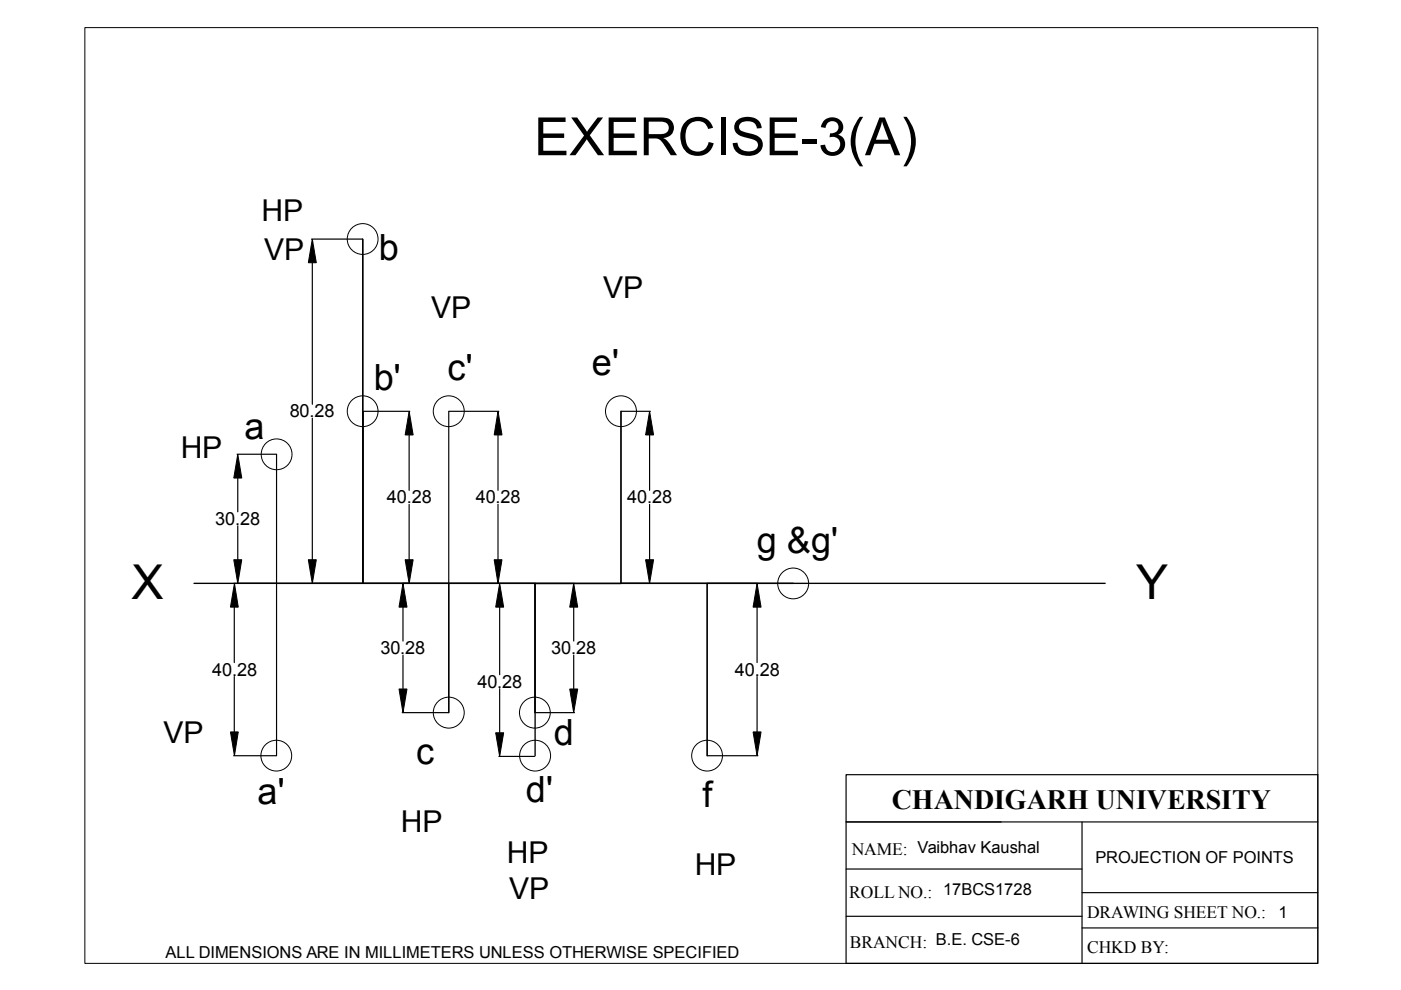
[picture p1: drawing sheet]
<svg xmlns="http://www.w3.org/2000/svg" width="297mm" height="210mm" viewBox="0 0 297 210" stroke-linecap="round" stroke-linejoin="round" font-family="sans-serif">
<path d="M131.7 87.2v36.5h-18.3M41.1 123.7h193.2M76.9 123.7h18.2v27.4M95.1 123.7h18.3v27.4M113.5 123.7v36.5M131.7 123.7h18.2v36.5" fill="none" stroke="#000" stroke-width=".29"/>
<g fill="none" stroke="#000" stroke-width=".25">
<path d="M66 50.7h10.8M66.2 55.7v30M50.3 96.3h8.3M58.6 96.3v63.9M66.2 88.7v30M76.9 87.2v36.5v-73v73M76.9 87.2h10M86.7 92.2v11.8M95.1 87.2v63.9M95.2 87.2h10.6M105.6 92.2v11.8M131.7 87.2h6.2"/>
<path d="M137.7 92.2v11.8M50.4 101.4v7.1M50.4 111.5v7.2M86.7 106.9v11.8M105.6 106.9v11.8M137.7 106.9v11.8M49.5 123.7h9.1M49.7 128.7v11.8M66 123.7h10.8M76.9 123.7h18.2M85.4 128.7v7.2M85.4 138.9v7.2"/>
<path d="M95.2 123.7h18.1M105.9 128.7v14.4M113.5 123.7h8.3M121.6 128.7v7.2M121.6 138.9v7.2M131.7 123.7h6.2M150 123.7h10.7M160.5 128.7v11.8M49.7 143.4v11.8M85.3 151.1h9.8M105.9 146v9.4M113.5 151.1h8.3"/>
<path d="M160.5 143.4v11.8M49.5 160.2h9.1M105.8 160.4h7.5M150 160.2h10.7M179.4 164.3h100v40h-100zM179.4 174.3h100M229.4 174.3v30M179.4 194.3h50M179.4 184.3h50M229.4 189.3h50M229.4 196.7h50"/>
</g>
<g fill="none" stroke="#000" stroke-width=".21">
<path d="M18 5.9h261.4v198.4h-261.4zM66.2 50.7l.9 5h-1.7zM50.4 96.3l.9 5.1h-1.7zM86.7 87.2l.9 5h-1.7zM105.6 87.2l.8 5h-1.6zM131.7 87.2v36.5M137.7 87.2l.9 5h-1.7zM49.6 118.7h1.7l-.9 5zM65.4 118.7h1.7l-.9 5zM85.9 118.7h1.7l-.9 5zM104.8 118.7h1.6l-.8 5zM136.9 118.7h1.7l-.9 5z"/>
<path d="M49.7 123.7l.8 5h-1.6zM85.4 123.7l.9 5h-1.7zM105.9 123.7l.9 5h-1.7zM113.4 123.7v27.4M121.6 123.7l.9 5h-1.7zM149.9 123.7v36.5M160.5 123.7l.9 5h-1.7zM48.9 155.2h1.6l-.8 5zM84.6 146.1h1.7l-.9 5zM105.1 155.4h1.7l-.9 5zM120.8 146.1h1.7l-.9 5zM159.7 155.2h1.7l-.9 5z"/>
<circle cx="76.9" cy="50.7" r="3.3"/>
<circle cx="58.6" cy="96.3" r="3.3"/>
<circle cx="76.9" cy="87.2" r="3.3"/>
<circle cx="95.2" cy="87.2" r="3.3"/>
<circle cx="131.7" cy="87.2" r="3.3"/>
<circle cx="168.2" cy="123.7" r="3.3"/>
<circle cx="95.1" cy="151.1" r="3.3"/>
<circle cx="113.4" cy="151.1" r="3.3"/>
<circle cx="58.6" cy="160.2" r="3.3"/>
<circle cx="113.5" cy="160.2" r="3.3"/>
<circle cx="149.9" cy="160.2" r="3.3"/>
</g>
<g fill="#000">
<path d="M66.2 50.7l.9 5h-1.7zM86.7 87.2l.9 5h-1.7zM105.6 87.2l.8 5h-1.6zM137.7 87.2l.9 5h-1.7zM50.4 96.3l.9 5.1h-1.7zM49.6 118.7h1.7l-.9 5zM65.4 118.7h1.7l-.9 5zM85.9 118.7h1.7l-.9 5zM104.8 118.7h1.6l-.8 5zM136.9 118.7h1.7l-.9 5zM49.7 123.7l.8 5h-1.6zM85.4 123.7l.9 5h-1.7z"/>
<path d="M105.9 123.7l.9 5h-1.7zM121.6 123.7l.9 5h-1.7zM160.5 123.7l.9 5h-1.7zM48.9 155.2h1.6l-.8 5zM84.6 146.1h1.7l-.9 5zM105.1 155.4h1.7l-.9 5zM120.8 146.1h1.7l-.9 5zM159.7 155.2h1.7l-.9 5z"/>
</g>
<text font-size="11.2" x="113.2" y="32.9">EXERCISE-3(A)</text>
<g font-size="10.2">
<text x="27.9" y="127">X</text>
<text x="240.9" y="127">Y</text>
</g>
<g font-size="7.7">
<text x="80.3" y="55.1">b</text>
<text x="79.2" y="82.8">b'</text>
<text x="94.9" y="80.5">c'</text>
<text x="125.5" y="79.4">e'</text>
<text x="51.8" y="93.1">a</text>
<text x="160.4" y="117.2">g &amp;g'</text>
<text x="88.3" y="161.9">c</text>
<text x="117.4" y="157.9">d</text>
<text x="54.6" y="170.5">a'</text>
<text x="111.5" y="170">d'</text>
<text x="148.9" y="171.2">f</text>
</g>
<g font-size="6.4">
<text x="55.5" y="47">HP</text>
<text x="56" y="55.1">VP</text>
<text x="127.9" y="63.3">VP</text>
<text x="91.4" y="67.3">VP</text>
<text x="38.3" y="97.1">HP</text>
<text x="34.6" y="157.6">VP</text>
<text x="85" y="176.3">HP</text>
<text x="107.5" y="182.9">HP</text>
<text x="147.3" y="185.5">HP</text>
<text x="108" y="190.5">VP</text>
</g>
<text font-size="5.9" x="189.1" y="171.6">CHANDIGARH UNIVERSITY</text>
<g font-size="3.8">
<text x="61.4" y="88.5">80.28</text>
<text x="82" y="106.8">40.28</text>
<text x="100.9" y="106.8">40.28</text>
<text x="133" y="106.8">40.28</text>
<text x="45.6" y="111.3">30.28</text>
<text x="45" y="143.3">40.28</text>
<text x="80.6" y="138.7">30.28</text>
<text x="116.9" y="138.7">30.28</text>
<text x="155.8" y="143.3">40.28</text>
<text x="101.2" y="145.9">40.28</text>
</g>
<g font-size="3.7">
<text x="180.6" y="181.3">NAME: Vaibhav Kaushal</text>
<text x="180.1" y="190.5">ROLL NO.: 17BCS1728</text>
<text x="230.5" y="194.7">DRAWING SHEET NO.:</text>
<text x="180.2" y="201.1">BRANCH: B.E. CSE-6</text>
<text x="230.5" y="202.1">CHKD BY:</text>
</g>
<g font-size="3.5">
<text x="232.2" y="183">PROJECTION OF POINTS</text>
<text x="271" y="194.7">1</text>
<text x="35.1" y="203.2">ALL DIMENSIONS ARE IN MILLIMETERS UNLESS OTHERWISE SPECIFIED</text>
</g>
</svg>
